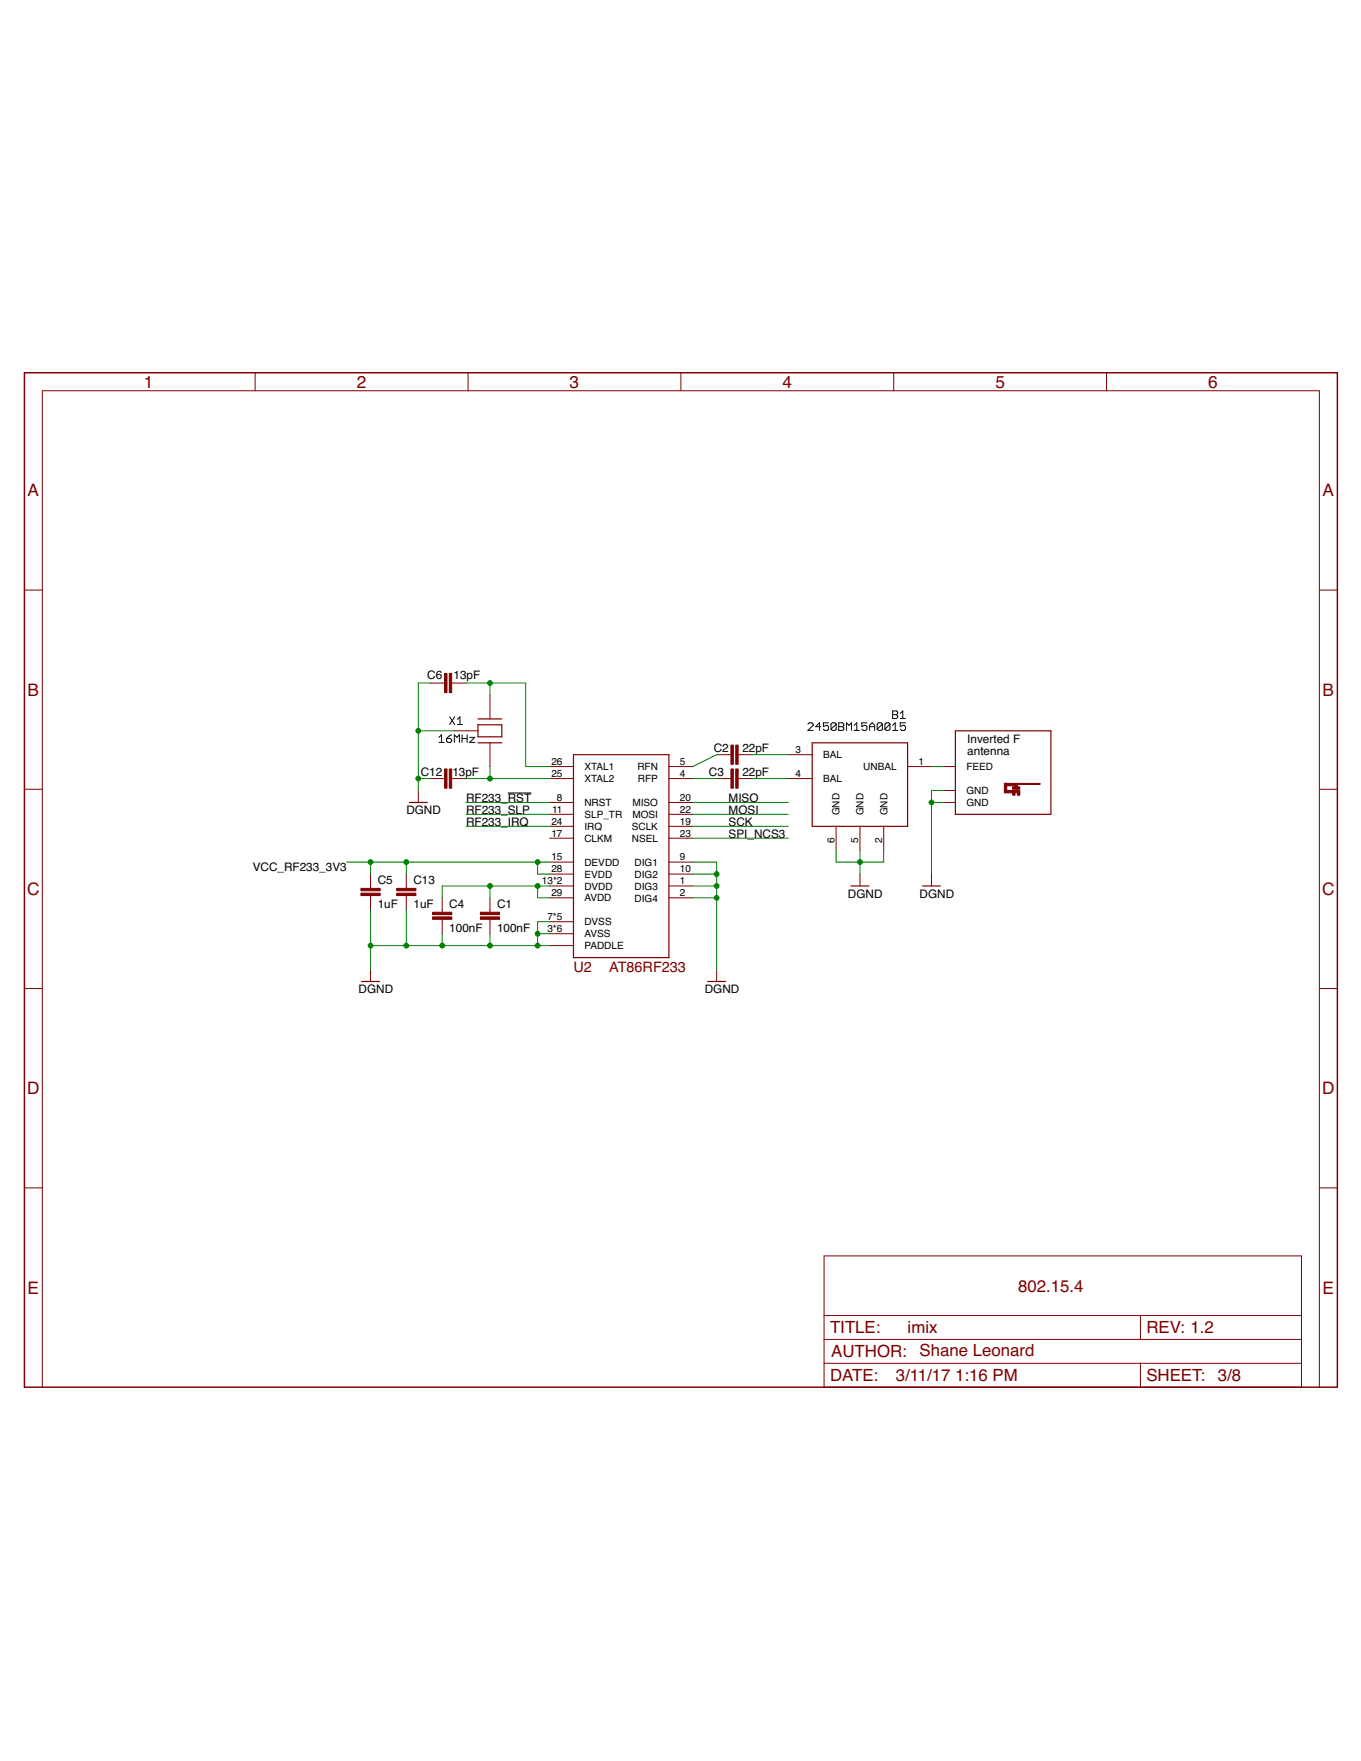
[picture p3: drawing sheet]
<svg xmlns="http://www.w3.org/2000/svg" width="216mm" height="279mm" viewBox="0 0 216 279" stroke-linecap="round" stroke-linejoin="round" font-family="sans-serif">
<g fill="none" stroke="#000" stroke-width=".16">
<path d="M69.6 117l.4-.4v1.2M69.6 117.8h.8M70.8 117.2h.7l.1 .2v.2l-.1 .2h-.4l-.3-.2zM71.3 113.7l.8 1.3M71.6 116.6l-.4 .2-.4 .4M72.1 117.8v-1.2l.4 .4 .4-.4v1.2M72.1 113.7l-.8 1.3M72.6 114.1l.4-.4v1.3M72.6 115h.8M73.3 117.2h.8M73.3 116.6v1.2M74.1 116.6v1.2"/>
<path d="M74.5 117h.8l-.8 .8h.8M128.2 114.9l.2-.2h.4l.2 .2v.2l-.8 .8h.8M130.2 115.3h-.8l.6-.6v1.2M131.4 114.7h-.8v.6l.4-.2h.2l.2 .2v.4l-.2 .2h-.4l-.2-.2M132.7 114.9v.8l-.3 .2h-.4l-.2-.2M132.7 114.9l-.3-.2h-.4l-.2 .2v.8M132.7 114.9l-.9 .8M133.1 114.7h.6l.2 .2v.2l-.2 .2 .2 .2v.2l-.2 .2h-.6zM133.1 115.3h.6M134.3 115.9v-1.2l.4 .4 .4-.4v1.2M135.5 115.9h.8M135.5 115.1l.4-.4v1.2"/>
<path d="M137.5 114.7h-.8v.6l.4-.2h.2l.2 .2v.4l-.2 .2h-.4l-.2-.2M137.9 115.3h.8M137.9 115.9v-.8l.4-.4 .4 .4v.8M140 114.9v.8l-.2 .2h-.4l-.3-.2M140 114.9l-.2-.2h-.4l-.3 .2v.8M140 114.9l-.9 .8M141.2 114.9v.8l-.2 .2h-.4l-.2-.2M141.2 114.9l-.2-.2h-.4l-.2 .2v.8M141.2 114.9l-.8 .8M141.6 115.9h.8M141.6 115.1l.4-.4v1.2M141.6 112.8h.6l.2 .2v.2l-.2 .2 .2 .2v.2l-.2 .2h-.6z"/>
<path d="M141.6 113.4h.6M142.8 114h.8M142.8 113.2l.4-.4v1.2M143.6 114.7h-.8v.6l.4-.2h.2l.2 .2v.4l-.2 .2h-.4l-.2-.2M80.6 125.8h3.7"/>
</g>
<g fill="#800000" stroke="#800000" stroke-width=".16">
<path d="M68.6 145.5h3.1v.4h-3.1z"/>
<path d="M68.6 144.7h3.1v.4h-3.1z"/>
<path d="M76.2 145.5h3v.4h-3z"/>
<path d="M76.2 144.7h3v.4h-3z"/>
<path d="M57.3 141.7h3v.4h-3z"/>
<path d="M57.3 140.9h3v.4h-3z"/>
<path d="M116 118.2h.3v3.1h-.3z"/>
<path d="M116.7 118.2h.4v3.1h-.4z"/>
<path d="M116 122h.3v3.1h-.3z"/>
<path d="M116.7 122h.4v3.1h-.4z"/>
<path d="M62.9 141.7h3.1v.4h-3.1z"/>
<path d="M62.9 140.9h3.1v.4h-3.1z"/>
<path d="M71.3 122h.3v3.1h-.3z"/>
<path d="M70.5 122h.4v3.1h-.4z"/>
<path d="M71.3 106.8h.3v3.1h-.3z"/>
<path d="M70.5 106.8h.4v3.1h-.4z"/>
<path d="M161.4 125.8h.4v.4h-.4z"/>
<path d="M160.6 125.8h.4v.4h-.4z"/>
<path d="M160.6 124.8h1.2v.4h-1.2z"/>
<path d="M161 124.7h.4v.1h-.4z"/>
<path d="M159.3 125.4h2.5v.4h-2.5z"/>
<path d="M159.3 124.3h.4v1.1h-.4z"/>
<path d="M159.7 124.3h1.7v.4h-1.7z"/>
<path d="M161.4 124.3h3.6v.2h-3.6z"/>
</g>
<g fill="none" stroke="#800000" stroke-width=".16">
<path d="M40.5 59.1v2.9M74.3 59.1v2.9M108 59.1v2.9M141.8 59.1v2.9M175.5 59.1v2.9M3.9 93.6h2.8M209.3 93.6h2.9M68.2 108.4h2.3M71.6 108.4h2.3M72 116h3.8M77.7 110.3v3.8M77.7 117.9v3.7"/>
<path d="M113.7 119.7h2.3M117.1 119.7h2.3M125.1 119.7h3.7M3.9 125.2h2.8M58.8 138.7v2.2M64.5 138.7v2.2M66.4 125.4v1.9M68.2 123.5h2.3M71.6 123.5h2.3M87.2 123.5h3.8M87.2 121.6h3.8M87.2 127.3h3.8"/>
<path d="M87.2 138.7h3.8M87.2 131.1h3.8M87.2 133h3.8M87.2 129.2h3.8M87.2 136.8h3.8M106.1 123.5h3.8M106.1 121.6h3.8M106.1 127.3h3.8M106.1 138.7h3.8M106.1 131.1h3.8M106.1 133h3.8M106.1 129.2h3.8"/>
<path d="M106.1 136.8h3.8M113.7 123.5h2.3M117.1 123.5h2.3M125.1 123.5h3.7M132.6 131.1v3.8M136.4 131.1v3.8M136.4 138.7v1.9M140.2 131.1v3.8M144 121.6h3.8M147.8 138.7v1.9M149.7 121.6h1.9M149.7 127.3h1.9"/>
<path d="M149.7 125.4h1.9M209.3 125.2h2.9M3.9 156.8h2.8M58.8 142.1v2.3M58.8 153.8v1.9M64.5 142.1v2.3M70.1 142.5v2.2M70.1 145.9v2.2M77.7 142.5v2.2M77.7 145.9v2.2M87.2 142.5h3.8M87.2 140.6h3.8"/>
<path d="M87.2 148.1h3.8M87.2 146.2h3.8M87.2 150h3.8M106.1 142.5h3.8M106.1 140.6h3.8M113.7 153.8v1.9M209.3 156.8h2.9M3.9 188.5h2.8M130.7 199.3h75.8v20.8h-75.8zM209.3 188.5h2.9M130.7 212.5h75.8M130.7 216.3h75.8"/>
<path d="M130.7 208.7h75.8M180.9 208.7v3.8M180.9 216.3v3.8M6.7 220.1v-158.1h202.6v158.1"/>
</g>
<path d="M75.8 117.9h3.8M75.8 114.1h3.8M75.8 115h3.8v1.9h-3.8zM91 119.7h15.1v32.2h-15.1zM128.8 117.9h15.2v13.2h-15.2zM151.6 116h15.1v13.2h-15.1zM64.9 127.3h2.9M57.4 155.7h2.8M112.3 155.7h2.8M135 140.6h2.8M146.3 140.6h2.9" fill="none" stroke="#800000" stroke-width=".19"/>
<path d="M3.9 59.1h208.3v161h-208.3z" fill="none" stroke="#800000" stroke-width=".23"/>
<g fill="none" stroke="#008000" stroke-width=".16">
<path d="M66.4 116h5.6M68.2 108.4h-1.8v17M73.9 108.4h9.5v13.2h3.8M77.7 108.4v1.9M113.7 119.7l-3.8 1.9M119.4 119.7h5.7M55 136.8h32.2M58.8 136.8v1.9M64.5 136.8v1.9M66.4 123.5h1.8M73.9 123.5h13.3M73.9 131.1h13.3"/>
<path d="M73.9 127.3h13.3M73.9 129.2h13.3M77.7 121.6v1.9M85.3 136.8v1.9h1.9M109.9 123.5h3.8M109.9 131.1h15.2M109.9 127.3h15.2M109.9 129.2h15.2M109.9 136.8h3.8v17M109.9 138.7h3.8M109.9 133h15.2M119.4 123.5h5.7"/>
<path d="M132.6 134.9v1.9h7.6v-1.9M136.4 134.9v3.8M147.8 127.3h1.9M147.8 121.6h1.9M149.7 125.4h-1.9v13.3M58.8 144.4v9.4M58.8 150h28.4M64.5 144.4v5.6M70.1 148.1v1.9M77.7 140.6v1.9M77.7 148.1v1.9M85.3 140.6v1.9h1.9"/>
<path d="M85.3 148.1h1.9M87.2 146.2h-1.9v3.8M87.2 140.6h-17.1v1.9M109.9 140.6h3.8M109.9 142.5h3.8"/>
</g>
<g fill="#008000" stroke="#008000" stroke-width=".16">
<circle cx="77.7" cy="123.5" r=".38"/>
<circle cx="64.5" cy="136.8" r=".38"/>
<circle cx="85.3" cy="136.8" r=".38"/>
<circle cx="58.8" cy="136.8" r=".38"/>
<circle cx="77.7" cy="140.6" r=".38"/>
<circle cx="85.3" cy="140.6" r=".38"/>
<circle cx="77.7" cy="108.4" r=".38"/>
<circle cx="85.3" cy="148.1" r=".38"/>
<circle cx="85.3" cy="150" r=".38"/>
<circle cx="77.7" cy="150" r=".38"/>
<circle cx="70.1" cy="150" r=".38"/>
<circle cx="64.5" cy="150" r=".38"/>
<circle cx="58.8" cy="150" r=".38"/>
<circle cx="113.7" cy="138.7" r=".38"/>
<circle cx="113.7" cy="140.6" r=".38"/>
<circle cx="113.7" cy="142.5" r=".38"/>
<circle cx="136.4" cy="136.8" r=".38"/>
<circle cx="147.8" cy="127.3" r=".38"/>
<circle cx="66.4" cy="123.5" r=".38"/>
<circle cx="66.4" cy="116" r=".38"/>
</g>
<g font-size="2.7" fill="#800000">
<text x="22.8" y="61.5">1</text>
<text x="56.6" y="61.5">2</text>
<text x="90.4" y="61.5">3</text>
<text x="124.1" y="61.5">4</text>
<text x="157.9" y="61.5">5</text>
<text x="191.7" y="61.5">6</text>
<text x="4.4" y="78.8">A</text>
<text x="209.8" y="78.8">A</text>
<text x="4.4" y="110.4">B</text>
<text x="209.8" y="110.4">B</text>
<text x="4.3" y="142">C</text>
<text x="209.8" y="142">C</text>
<text x="4.3" y="173.6">D</text>
<text x="209.8" y="173.6">D</text>
<text x="4.4" y="205.3">E</text>
<text x="161.5" y="204.9">802.15.4</text>
<text x="209.8" y="205.3">E</text>
<text x="131.7" y="211.6">TITLE:</text>
<text x="131.9" y="215.4">AUTHOR:</text>
<text x="144" y="211.6">imix</text>
<text x="145.9" y="215.2">Shane Leonard</text>
<text x="181.8" y="211.6">REV: 1.2</text>
<text x="131.7" y="219.1">DATE:</text>
<text x="142.1" y="219.1">3/11/17</text>
<text x="151.5" y="219.1">1:16 PM</text>
<text x="181.8" y="219.1">SHEET:</text>
<text x="193.2" y="219.1">3/8</text>
</g>
<g font-size="2.3" fill="#800000">
<text x="91" y="154.2">U2</text>
<text x="96.6" y="154.2">AT86RF233</text>
</g>
<g font-size="1.9">
<text x="67.8" y="107.7">C6</text>
<text x="71.9" y="107.7">13pF</text>
<text x="113.2" y="119.4">C2</text>
<text x="117.8" y="119.4">22pF</text>
<text x="153.4" y="117.8">Inverted F</text>
<text x="153.4" y="119.7">antenna</text>
<text x="66.7" y="123.1">C12</text>
<text x="71.8" y="123.1">13pF</text>
<text x="112.5" y="123.1">C3</text>
<text x="117.8" y="123.1">22pF</text>
<text x="64.5" y="129.2">DGND</text>
<text x="73.9" y="131.1">RF233_IRQ</text>
<text x="73.9" y="127.3">RF233_RST</text>
<text x="73.9" y="129.2">RF233_SLP</text>
<text x="115.6" y="131.1">SCK</text>
<text x="115.6" y="127.3">MISO</text>
<text x="115.6" y="129.2">MOSI</text>
<text x="115.6" y="133">SPI_NCS3</text>
<text x="40.1" y="138.1">VCC_RF233_3V3</text>
<text x="59.9" y="140.3">C5</text>
<text x="65.6" y="140.3">C13</text>
<text x="134.5" y="142.5">DGND</text>
<text x="145.9" y="142.5">DGND</text>
<text x="59.9" y="144.1">1uF</text>
<text x="65.6" y="144.1">1uF</text>
<text x="71.3" y="147.9">100nF</text>
<text x="71.3" y="144.1">C4</text>
<text x="78.9" y="147.9">100nF</text>
<text x="78.9" y="144.1">C1</text>
<text x="56.9" y="157.6">DGND</text>
<text x="111.8" y="157.6">DGND</text>
</g>
<g font-size="1.6">
<text x="126.2" y="119.5">3</text>
<text x="87.5" y="121.4">26</text>
<text x="87.5" y="123.3">25</text>
<text x="92.7" y="122.2">XTAL1</text>
<text x="92.7" y="124.1">XTAL2</text>
<text x="101.1" y="122.2">RFN</text>
<text x="101.2" y="124.1">RFP</text>
<text x="107.9" y="121.4">5</text>
<text x="107.9" y="123.3">4</text>
<text x="126.2" y="123.3">4</text>
<text x="130.6" y="124.1">BAL</text>
<text x="130.6" y="120.3">BAL</text>
<text x="136.9" y="122.2">UNBAL</text>
<text x="145.7" y="121.4">1</text>
<text x="153.3" y="122.2">FEED</text>
<text x="153.3" y="126">GND</text>
<text x="87.5" y="130.8">24</text>
<text x="87.6" y="128.9">11</text>
<text x="88.3" y="127">8</text>
<text x="92.7" y="127.9">NRST</text>
<text x="92.7" y="131.7">IRQ</text>
<text x="92.7" y="129.8">SLP_TR</text>
<text x="100.2" y="131.7">SCLK</text>
<text x="100.3" y="129.8">MOSI</text>
<text x="100.3" y="127.9">MISO</text>
<text x="107.9" y="128.9">22</text>
<text x="107.9" y="127">20</text>
<text x="107.9" y="130.8">19</text>
<text x="133.2" y="129.4" transform="rotate(-90 133.2 129.4)">GND</text>
<text x="137" y="129.4" transform="rotate(-90 137 129.4)">GND</text>
<text x="140.8" y="129.4" transform="rotate(-90 140.8 129.4)">GND</text>
<text x="153.3" y="127.9">GND</text>
<text x="87.5" y="132.7">17</text>
<text x="87.5" y="136.5">15</text>
<text x="92.7" y="133.6">CLKM</text>
<text x="92.7" y="137.3">DEVDD</text>
<text x="100.2" y="133.6">NSEL</text>
<text x="100.7" y="137.4">DIG1</text>
<text x="107.9" y="132.7">23</text>
<text x="107.9" y="136.5">9</text>
<text x="132.4" y="133.7" transform="rotate(-90 132.4 133.7)">6</text>
<text x="136.1" y="133.7" transform="rotate(-90 136.1 133.7)">5</text>
<text x="139.9" y="133.7" transform="rotate(-90 139.9 133.7)">2</text>
<text x="86" y="140.3">13*2</text>
<text x="87.5" y="142.2">29</text>
<text x="87.5" y="138.4">28</text>
<text x="92.7" y="143">AVDD</text>
<text x="92.7" y="139.2">EVDD</text>
<text x="92.7" y="141.1">DVDD</text>
<text x="100.7" y="143">DIG4</text>
<text x="100.7" y="141.1">DIG3</text>
<text x="100.7" y="139.2">DIG2</text>
<text x="107.9" y="142.2">2</text>
<text x="107.9" y="140.3">1</text>
<text x="107.9" y="138.4">10</text>
<text x="86.8" y="147.9">3*6</text>
<text x="86.8" y="146">7*5</text>
<text x="92.7" y="148.7">AVSS</text>
<text x="92.7" y="146.8">DVSS</text>
<text x="92.7" y="150.6">PADDLE</text>
</g>
</svg>
